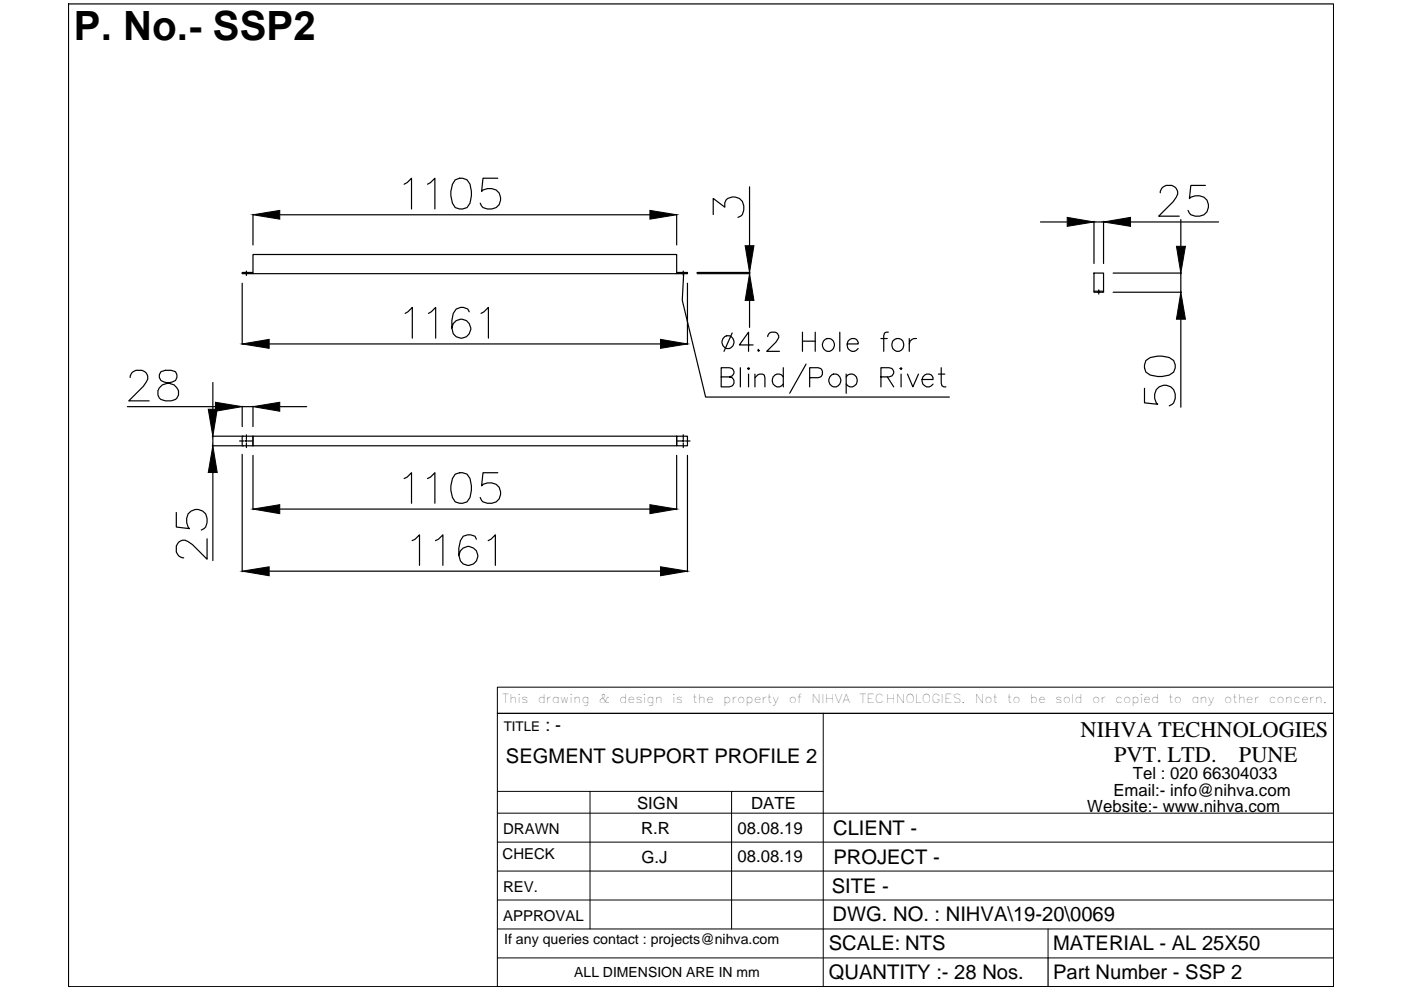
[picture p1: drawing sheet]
<svg xmlns="http://www.w3.org/2000/svg" width="297mm" height="210mm" viewBox="0 0 297 210" stroke-linecap="round" stroke-linejoin="round" font-family="sans-serif">
<!-- layer: PROFILE SUPPORT -->
<path d="M53.6 54h89.9v3.8h2.3v.2h-94.4v-.2h2.2zM231.9 57.9h2.1v4.1h-2.1zM231.9 61.8h2.1M51.4 92.5h2.2v2h-2.2zM53.6 92.5h89.9v2h-89.9zM143.5 92.5h2.3v2h-2.3z" fill="none" stroke="#000" stroke-width=".25"/>
<!-- layer: 0 -->
<g fill="none" stroke="#000" stroke-width=".25">
<path d="M14.5 .8h268.2v208.4h-268.2zM85.7 39.1l.6-.4 .9-.9v6.5M90.6 39.1l.7-.4 .9-.9v6.5M96.5 38.1a2.1 2.1 0 0 1 3.2 1l.2 1.5v.9l-.2 1.6a2.01 2.01 0 0 1-1.9 1.2 2.01 2.01 0 0 1-1.9-1.2 5.2 5.2 0 0 1 .6-5zM105.5 37.8h-3.1l-.3 2.8a2.43 2.43 0 0 1 4 1.3 2.18 2.18 0 0 1-2.8 2.4l-.9-.3-.6-.9M158.9 39.6v12.5M255.6 39.3h-3.1l-.3 2.8a2.44 2.44 0 0 1 4 1.2 2.19 2.19 0 0 1-2.8 2.5l-.9-.3-.6-.9M52.2 57.5v.9M53.6 45.5v6.4M59.3 45.5h78.5M143.5 45.5v6.4M144.9 57.5v.9"/>
<path d="M144.9 58.1l-.2 5.6 4.9 20.5h51.7M147.8 57.8h11.2M147.8 58h11.2M151.2 45.5v-3.4l2.5 1.8v-.9a2.1 2.1 0 0 1 2.2-1.2 2.1 2.1 0 0 1 1.8 1.8v1l-.3 .9-.9 .6M158.9 57.8v.2M220.6 47.1h5.7M231.9 46.9v9M231.9 47.1h2.1M234 46.9v9M236 57.9h14.5M239.7 47.1h18.7M246 40.9a1.61 1.61 0 0 1 1.2-1.6h1.3a1.61 1.61 0 0 1 .9 2.5l-.6 .9-3.1 3.1h4.3"/>
<path d="M250.4 46.6v5.6M250.4 57.9v4.1M34.1 78.8a1.29 1.29 0 0 0 .6 2.2l1.3 .3a1.92 1.92 0 0 1 1.8 1.3 1.92 1.92 0 0 1-.6 2.1 3.2 3.2 0 0 1-3.4-.3 1.97 1.97 0 0 1 1.5-3.1l1.3-.3a1.32 1.32 0 0 0 .6-2.2l-.9-.3h-1.2zM51.4 60.1v12.9M57.1 72.9h82.9M85.9 66.4l.6-.3 .9-.9v6.5M90.8 66.4l.6-.3 1-.9v6.5M99.5 66.1l-.3-.6a2.06 2.06 0 0 0-3.1 .9l-.3 1.6v1.5l.3 1.3a2.02 2.02 0 0 0 3.2 .2 2.02 2.02 0 0 0-.7-3.2 2.02 2.02 0 0 0-2.8 1.7M102 66.4l.6-.3 .9-.9v6.5M145.8 60.1v12.9M152.9 79.9h1.7a1.08 1.08 0 0 0 1-1.2l-.4-.6-.6-.1h-1.7v4h1.7a1.08 1.08 0 0 0 1-.7 1.08 1.08 0 0 0-.4-1.2l-.6-.2M155.2 70.6l-1.7 3.9"/>
<path d="M157 78v4M158.5 78.1l.2-.1 .2 .1-.2 .2zM158.7 79.3v2.7M158.9 63.7v5.7M159.7 73.1h-2.9l1.9-2.7v4.1M160.1 79.3v2.7M160.8 74.1l-.1 .2 .1 .2 .2-.2M162.8 71.4a1.07 1.07 0 0 1 .7-1h.8a.99 .99 0 0 1 .6 1.6l-.4 .5-1.9 2h2.7M166.1 79.9a1.3 1.3 0 0 0-1.9-.2 1.3 1.3 0 0 0 0 1.9 1.3 1.3 0 0 0 1.9-.2M166.1 78v4M170.1 70.4v4.1M170.1 72.3h2.7"/>
<path d="M170.9 77.2l-3.5 6.2M172.8 70.4v4.1M178.1 70.4v4.1M179.4 79.9a1.3 1.3 0 0 1 1.9-.2 1.3 1.3 0 0 1 0 1.9 1.3 1.3 0 0 1-1.9-.2M179.4 79.3v4.1M179.6 72.9h2.3a1.2 1.2 0 0 0-1.3-1.2 1.2 1.2 0 0 0-1 1.6 1.25 1.25 0 0 0 1 1.2 1.25 1.25 0 0 0 1.3-.6M186.8 79.9h1.7a1.08 1.08 0 0 0 1-1.2l-.4-.6-.6-.1h-1.7v4M186.8 71.8h1.3M188.1 79.9l1.4 2.1M188.3 70.4l-.8 .2-.1 .6v3.3M190.8 78.1l.3-.1 .1 .1-.1 .2zM191.1 79.3v2.7"/>
<path d="M192.4 79.3l1.1 2.7 1.2-2.7M192.8 71.8v2.7M194.3 71.8a1.27 1.27 0 0 0-1.5 1.1M199 79.3h1.3M199.6 78v3.3l.1 .5 .8 .2M233 61.5v.8M236 62h14.5M243 76.4l.9-.6a5.4 5.4 0 0 1 4.9 .6 2.05 2.05 0 0 1-.9 3.1l-1.5 .3h-1l-1.5-.3a2.12 2.12 0 0 1-.9-3.1zM250.4 67.7v18.6M27 86.2h18.7M27.6 80a1.53 1.53 0 0 1 1.2-1.5h1.3a1.56 1.56 0 0 1 .9 2.5l-.6 .9-3.1 3.1h4.3M45 92.5h6.6"/>
<path d="M45 94.5h6.6M45.1 81.1v5.7M45.1 92.5v2M50.8 93.5h1M51.4 86.1v4.4M51.4 96.3v24.9M51.4 86.2h2.2M52 93.5h.3M52.2 92.2v1M52.2 93.4v.3M52.2 93.9v1M52.5 93.5h1.1"/>
<path d="M53.6 86.1v4.4M53.6 96.5v11.6M59.3 86.2h5.7M143.5 96.5v11.6M143.6 93.5h1M144.8 93.5h.3M144.9 92.2v1M144.9 93.4v.3M144.9 93.9v1M145.3 93.5h1M145.8 96.5v24.7M160.1 80.1l.9-.8 1 .2 .2 .6v1.9"/>
<path d="M171.7 80.1h1.7a1.06 1.06 0 0 0 1-1.1 1.06 1.06 0 0 0-1-1h-1.7v4M195.5 80.5h2.3a1.2 1.2 0 0 0-1.4-1.2 1.2 1.2 0 0 0-.9 1.5 1.25 1.25 0 0 0 .9 1.2 1.25 1.25 0 0 0 1.4-.6M242.7 82.3v3.1l2.7 .3a2.3 2.3 0 0 1 0-3.4 2.3 2.3 0 0 1 3.4 .3 2.34 2.34 0 0 1-.9 3.4M37.4 108.7v3l2.8 .4a2.47 2.47 0 0 1 1.2-4.1 2.23 2.23 0 0 1 2.5 2.8l-.3 .9-.9 .7M43.9 114.2v4.4l-3.1-3.1-.9-.7a1.58 1.58 0 0 0-2.5 1v1.2a1.61 1.61 0 0 0 1.5 1.3M45.1 100.2v18.7M59.3 107.9h78.5M85.7 101.5l.6-.3 .9-1v6.5M87.4 114.6l.6-.3 .9-.9v6.5M90.6 101.5l.7-.3 .9-1v6.5M92.3 114.6l.7-.3 .9-.9v6.5M96.5 100.5a2.17 2.17 0 0 1 3.2 1 5.4 5.4 0 0 1-.7 4.9l-.9 .3h-.6l-1-.3a5 5 0 0 1 0-5.9z"/>
<path d="M101 114.3l-.3-.6-.9-.3h-.7l-.9 .3a5.7 5.7 0 0 0-.6 5.2 2.01 2.01 0 0 0 3.3 .2 2.01 2.01 0 0 0-.9-3.2 2.01 2.01 0 0 0-2.7 1.8M103.5 114.6l.6-.3 .9-.9v6.5M105.5 100.2h-3.1l-.3 2.8a2.31 2.31 0 0 1 3.4 0 2.31 2.31 0 0 1-.3 3.4 2.72 2.72 0 0 1-3.1-.3l-.3-.6M57.1 121.1h82.9M222.2 203.1v6.1"/>
<circle cx="154.3" cy="72.5" r="1.34"/>
<circle cx="175.6" cy="73.1" r="1.34"/>
<circle cx="190.4" cy="73.1" r="1.34"/>
<circle cx="177" cy="80.6" r="1.34"/>
</g>
<g fill="#000" stroke="#000" stroke-width=".21">
<path d="M53.6 45.5l5.7-.9v1.9zM137.8 44.6l5.7 .9-5.7 1zM158 52.1h1.9l-1 5.7zM226.3 46.1l5.6 1-5.6 .9zM234 47.1l5.7-1v1.9zM249.4 52.2h1.9l-.9 5.7zM51.4 72.9l5.7-.9v1.9zM140 72l5.8 .9-5.8 1zM158.9 58l1 5.7h-1.9zM250.4 62l.9 5.7h-1.9zM44.2 86.8h1.9l-1 5.7zM45.7 85.3l5.7 .9-5.7 1z"/>
<path d="M53.6 86.2l5.7-.9v1.9zM45.1 94.5l1 5.7h-1.9zM53.6 107.9l5.7-.9v1.9zM137.8 107l5.7 .9-5.7 1zM51.4 121.1l5.7-.9v1.9zM140 120.2l5.8 .9-5.8 1z"/>
</g>
<!-- layer: HOLES -->
<g fill="none" stroke="#000" stroke-width=".25">
<circle cx="52.2" cy="93.5" r=".11"/>
<circle cx="144.8" cy="93.5" r=".11"/>
</g>
<!-- layer: HIDDEN -->
<path d="M52.1 57.8v.2M52.4 57.8v.2M144.7 57.8v.2M145 57.8v.2M232.9 61.8v.2M233.1 61.8v.2" fill="none" stroke="#000" stroke-width=".25"/>
<!-- layer: 0 -->
<path d="M105.5 145.7h177.2v63.5h-177.2v-58h177.2h-177.2zM174.5 151.2v58M105.5 178.5h177.2M105.5 172.4h177.2M105.5 167.8h69M125.1 167.8v29.2M155.1 167.8v29.2M105.5 190.8h177.2M105.5 184.7h177.2M105.5 197h177.2M222.2 197v6.1M105.5 203.1h177.2" fill="none" stroke="#000" stroke-width=".21"/>
<text font-size="8.6" x="15.7" y="8.6">P. No.- SSP2</text>
<g font-size="4.7">
<text x="229.1" y="156.2">NIHVA TECHNOLOGIES</text>
<text x="236.2" y="161.6">PVT. LTD.</text>
<text x="262.7" y="161.6">PUNE</text>
</g>
<g font-size="4.3">
<text x="107.3" y="161.9">SEGMENT SUPPORT PROFILE 2</text>
<text x="176.7" y="177">CLIENT -</text>
<text x="176.7" y="183.1">PROJECT -</text>
<text x="176.4" y="189.3">SITE -</text>
<text x="176.5" y="195.4">DWG. NO. : NIHVA\19-20\0069</text>
<text x="175.7" y="201.5">SCALE: NTS</text>
<text x="223.3" y="201.5">MATERIAL - AL 25X50</text>
<text x="175.7" y="207.6">QUANTITY :- 28 Nos.</text>
<text x="223.3" y="207.6">Part Number - SSP 2</text>
</g>
<text font-size="3.8" x="115.6" y="154.9">: -</text>
<g font-size="3.6">
<text x="240.2" y="165.2">Tel : 020 66304033</text>
<text x="135.1" y="171.5">SIGN</text>
<text x="159.3" y="171.5">DATE</text>
<text x="230.5" y="172.1">Website:- www.nihva.com</text>
<text x="236.1" y="168.7">Email:- info@nihva.com</text>
<text x="135.9" y="176.9">R.R</text>
<text x="156.4" y="176.8">08.08.19</text>
<text x="136" y="183.1">G.J</text>
<text x="156.4" y="182.9">08.08.19</text>
</g>
<g font-size="3.2">
<text x="106.7" y="176.8">DRAWN</text>
<text x="106.6" y="182.2">CHECK</text>
<text x="106.7" y="189.1">REV.</text>
<text x="106.7" y="195.2">APPROVAL</text>
</g>
<g font-size="3">
<text x="106.9" y="200.1">If any queries contact : projects@nihva.com</text>
<text x="121.8" y="207.1">ALL DIMENSION ARE IN mm</text>
</g>
<text font-size="2.8" x="106.8" y="154.9">TITLE</text>
<g font-size="2.6">
<text x="106.5" y="149.1">This</text>
<text x="114" y="149.1">drawing</text>
<text x="127" y="149.1">&amp;</text>
<text x="131.3" y="149.1">design</text>
<text x="142.5" y="149.1">is</text>
<text x="146.8" y="149.1">the</text>
<text x="153.3" y="149.1">property</text>
<text x="167.2" y="149.1">of</text>
<text x="172.1" y="149.1">NIHVA</text>
<text x="182.3" y="149.1">TECHNOLOGIES.</text>
<text x="206.7" y="149.1">Not</text>
<text x="213.5" y="149.1">to</text>
<text x="218.4" y="149.1">be</text>
<text x="223.7" y="149.1">sold</text>
<text x="231.5" y="149.1">or</text>
<text x="236.4" y="149.1">copied</text>
<text x="247.8" y="149.1">to</text>
<text x="252.6" y="149.1">any</text>
<text x="259.5" y="149.1">other</text>
<text x="269" y="149.1">concern.</text>
</g>
</svg>
